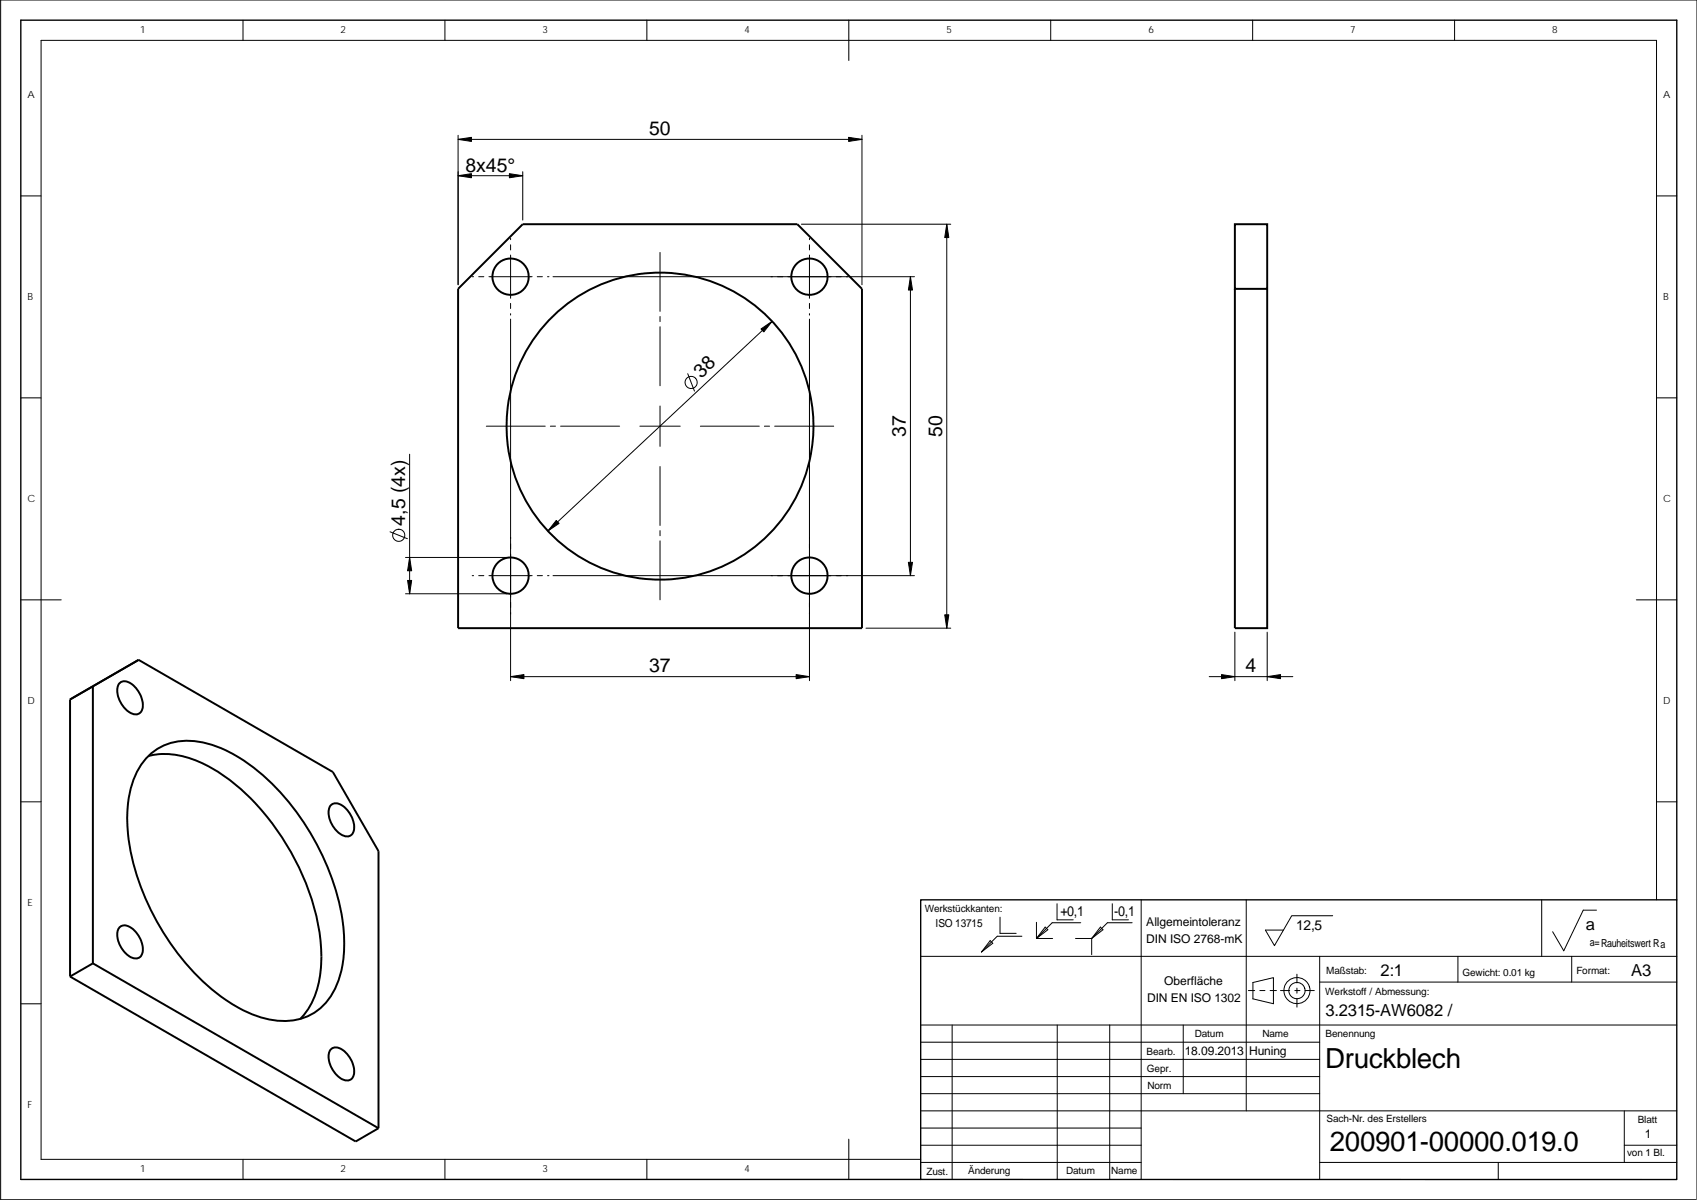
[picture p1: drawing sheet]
<svg xmlns="http://www.w3.org/2000/svg" width="420mm" height="297mm" viewBox="0 0 420 297" stroke-linecap="round" stroke-linejoin="round" font-family="sans-serif">
<g fill="none" stroke="#000" stroke-width=".25">
<path d="M60.2 5v5M110.2 5v5M160.2 5v5M210.2 5v10M260.1 5v5M310.1 5v5M360.1 5v5M113.4 33.5v37M113.4 34.5h100M213.4 33.5v37M5.2 48.5h5M113.4 43.5h16"/>
<path d="M126.4 59v.3M129.4 42.5v12M198.4 55.5h37M200.4 59v.3M234.4 55.5v100M410.1 48.5h5.1M116.9 68.5h.4M118.5 68.5h1.3M121.1 68.5h10.7M126.4 60.6v1.3M126.4 63.1v10.7M126.4 75.1v1.3"/>
<path d="M126.4 77.6v.4M126.4 79v89.5M133 68.5h1.3M135.6 68.5h.3M136.9 68.5h89.5M163.4 62.5v14.6M163.4 78.3v1.3M191.2 79.5l-55.6 51.9M200.4 60.6v1.3M200.4 63.1v10.7M200.4 75.1v1.3M200.4 77.6v.4"/>
<path d="M200.4 79v89.5M225.4 68.5v74M5.2 98.5h5M163.4 80.9v14.6M170.3 92.5l1.6 4.3M410.1 98.5h5.1M101.4 112.4v34.6M120.4 105.5h14.6M136.3 105.5h1.2M138.8 105.5h14.6M158.4 105.5h10M163.4 115.5v14.6"/>
<path d="M163.4 100.5v10M173.4 105.5h14.6M189.3 105.5h1.2M191.8 105.5h14.6M96.6 131.6l4.3 1.7M100.4 138h25M163.4 131.3v1.3M163.4 133.9v14.6M5.2 148.5h10M100.4 147h25M116.9 142.5h.4M118.5 142.5h1.3"/>
<path d="M121.1 142.5h10.7M133 142.5h1.3M135.6 142.5h.3M136.9 142.5h89.5M214.4 155.5h21M305.7 156.5v12M313.7 156.5v12M405.1 148.5h10.1M126.4 167.5h74M299.4 167.5h20.7M5.2 198.5h5M410.1 198.5h5.1"/>
<path d="M228 236.7h187.2M245.2 232.8l.6 .7-2.8 2.1zM247.6 227v4h4M253 231.8h-6.1l-3.9 3.8M256.6 232.3h4M256.6 228.3v4M258.8 229.5l.6 .6-2.8 2.2zM261.7 223.7v4h4M267.6 228.4h-7.1l-3.9 3.9M270.3 232.3v4M272.4 229.5l.7 .6-2.8 2.2zM275.4 223.7v4h4"/>
<path d="M280.3 228.4h-6.1l-3.9 3.9h-4M282.5 222.7v69.3M308.6 222.7v52.3M326.7 236.7v55.3M330 226.7h-10.2l-4.3 7.4-2.2-3.9h4.5M361 236.7v6.4M381.7 222.7v14M389.1 236.7v6.4M395.3 225.3h-3.3l-4.8 10.1-2.8-4.8M410.1 222.7v-212.7h-399.9v277h217.8M5.2 248.5h5M228 253.7h187.2"/>
<path d="M228 258h98.7M235.7 253.7v38.3M261.8 253.7v38.3M274.8 253.7v38.3M293 253.7v17M309.1 245.2h1.6M310.2 243.2l5.1-1.2v6.5l-5.1-1.3zM311.9 245.2h1.3M314.5 245.2h1.5M317 245.2h2.3M320.6 245.2h1.2M321.1 241.2v2.1"/>
<path d="M321.1 244.6v1.3M321.1 247.1v2.2M323.1 245.2h2.3M326.7 243.1h88.5M228 275h187.2M228 279.2h54.5M228 262.2h98.7M228 266.5h98.7M228 270.7h98.7M402.2 275v12.7M60.2 287v5M110.2 287v5"/>
<path d="M160.2 287v5M210.2 282v10M228 283.5h54.5M228 287.7h54.5M326.7 287.7h88.5M371 287.7v4.3M402.2 283.5h13M420.1 296.9v-296.9h-419.9v297h419.7"/>
<circle cx="171.1" cy="94.7" r="1.51"/>
<circle cx="98.7" cy="132.5" r="1.5"/>
<circle cx="321.1" cy="245.2" r="3.2"/>
<circle cx="321.1" cy="245.2" r="2.01"/>
</g>
<path d="M228 222.7h187.2v69.3h-187.2zM415.2 222.7v-217.7h-410v287h222.8" fill="none" stroke="#000" stroke-width=".34"/>
<g fill="none" stroke="#000" stroke-width=".49">
<path d="M129.4 55.5h68l16 16v84h-100v-84zM305.7 71.5v84h8v-100h-8v16h8M17.3 173.1l5.7-3.2v68.6M17.3 173.1v68.6M29.6 169.1a2.89 2.89 0 0 1 4 1.1 6.2 6.2 0 0 1 1.6 5.5 1.9 1.9 0 0 1-3.1 .6 6.7 6.7 0 0 1-3-6.3zM34.3 163.3l-17 9.8M34.3 163.3l48.1 27.8 11.3 19.6v68.6M34.3 163.3l-5.6 3.3M36.7 187.2a14.1 14.1 0 0 1 13.5-3.4 36.7 36.7 0 0 1 17.4 10.5 61.9 61.9 0 0 1 17.4 35.3 27.3 27.3 0 0 1-2.9 16.8 13.6 13.6 0 0 1-13.9 6.2 33.4 33.4 0 0 1-17.3-9.1 61.9 61.9 0 0 1-19.2-37 27.4 27.4 0 0 1 2.9-16.7zM36.8 187.1a20.7 20.7 0 0 1 14.9 2.6 55.2 55.2 0 0 1 21.6 23.5 51.2 51.2 0 0 1 6.1 26.7 19.5 19.5 0 0 1-5.1 12.3M82 199.3a2.89 2.89 0 0 1 3.9 1.1 6.2 6.2 0 0 1 1.6 5.6 1.89 1.89 0 0 1-3.1 .5 6.6 6.6 0 0 1-2.9-6.3zM23 238.5l70.7 40.8"/>
<path d="M23 238.5l-5.7 3.2M29.6 229.5a2.23 2.23 0 0 1 3 .3 6.5 6.5 0 0 1 2.6 6.4 1.9 1.9 0 0 1-3.1 .5 6.7 6.7 0 0 1-3-6.3zM17.3 241.7l70.8 40.9 5.6-3.3M82 259.7a2.88 2.88 0 0 1 3.9 1.1 6.2 6.2 0 0 1 1.6 5.6 1.91 1.91 0 0 1-3.1 .6 6.7 6.7 0 0 1-2.9-6.4z"/>
<circle cx="126.4" cy="68.5" r="4.5"/>
<circle cx="200.4" cy="68.5" r="4.5"/>
<circle cx="163.4" cy="105.5" r="38"/>
<circle cx="126.4" cy="142.5" r="4.5"/>
<circle cx="200.4" cy="142.5" r="4.5"/>
</g>
<g fill="#000" stroke="#000" stroke-width=".25">
<path d="M113.4 34.5l3.3-.5v1z" fill-rule="evenodd"/>
<path d="M210.1 34l3.3 .5-3.3 .5z" fill-rule="evenodd"/>
<path d="M113.4 43.5l3.3-.5v1z" fill-rule="evenodd"/>
<path d="M126.1 43l3.3 .5-3.3 .5z" fill-rule="evenodd"/>
<path d="M234.4 55.5l.5 3.3h-1z" fill-rule="evenodd"/>
<path d="M188.4 81.4l2.8-1.9-2.1 2.7z" fill-rule="evenodd"/>
<path d="M225.4 68.5l.5 3.3h-1z" fill-rule="evenodd"/>
<path d="M101.4 138l.5 3.3h-1z" fill-rule="evenodd"/>
<path d="M137.7 128.8l.7 .8-2.8 1.8z" fill-rule="evenodd"/>
<path d="M100.9 143.7h1l-.5 3.3z" fill-rule="evenodd"/>
<path d="M224.9 139.2h1l-.5 3.3z" fill-rule="evenodd"/>
<path d="M233.9 152.2h1l-.5 3.3z" fill-rule="evenodd"/>
<path d="M126.4 167.5l3.3-.5v1z" fill-rule="evenodd"/>
<path d="M197.1 167l3.3 .5-3.3 .5z" fill-rule="evenodd"/>
<path d="M302.4 167l3.3 .5-3.3 .5z" fill-rule="evenodd"/>
<path d="M313.7 167.5l3.3-.5v1z" fill-rule="evenodd"/>
</g>
<g font-size="6.9">
<text x="328.1" y="264.3">Druckblech</text>
<text x="329.2" y="285">200901-00000.019.0</text>
</g>
<g font-size="4.8">
<text x="160.7" y="33.5">50</text>
<text x="115.2" y="42.5">8x45°</text>
<text x="173.6" y="93.8" transform="rotate(-43 173.6 93.8)">38</text>
<text x="224.3" y="108.2" transform="rotate(-90 224.3 108.2)">37</text>
<text x="233.3" y="108.2" transform="rotate(-90 233.3 108.2)">50</text>
<text x="100.3" y="130.1" transform="rotate(-90 100.3 130.1)">4,5 (4x)</text>
<text x="160.7" y="166.5">37</text>
<text x="308.4" y="166.5">4</text>
</g>
<g font-size="4.1">
<text x="392.6" y="230.1">a</text>
<text x="341.8" y="241.7">2:1</text>
<text x="403.8" y="241.7">A3</text>
<text x="328.2" y="251.6">3.2315-AW6082 /</text>
</g>
<g font-size="3.4">
<text x="262.5" y="226.7">+0,1</text>
<text x="275.9" y="226.7">-0,1</text>
<text x="320.9" y="230.3">12,5</text>
</g>
<g font-size="3">
<text x="283.8" y="233.3">DIN ISO 2768-mK</text>
<text x="283.8" y="229.1">Allgemeintoleranz</text>
<text x="288.3" y="243.8">Oberfläche</text>
<text x="284" y="248">DIN EN ISO 1302</text>
<text x="293.4" y="261.1">18.09.2013</text>
<text x="309.3" y="261.1">Huning</text>
<text x="407.2" y="281.8">1</text>
</g>
<g font-size="2.7">
<text x="231.6" y="229.5">ISO 13715</text>
<text x="393.6" y="234.3">a=Rauheitswert Ra</text>
</g>
<g font-size="2.5">
<text x="34.7" y="8.2">1</text>
<text x="84.3" y="8.2">2</text>
<text x="134.3" y="8.2">3</text>
<text x="184.3" y="8.2">4</text>
<text x="234.3" y="8.2">5</text>
<text x="284.3" y="8.2">6</text>
<text x="334.3" y="8.2">7</text>
<text x="384.3" y="8.2">8</text>
<text x="6.8" y="24.2">A</text>
<text x="411.8" y="24.2">A</text>
<text x="6.8" y="74.2">B</text>
<text x="411.8" y="74.2">B</text>
<text x="6.8" y="124.2">C</text>
<text x="411.8" y="124.2">C</text>
<text x="6.8" y="174.2">D</text>
<text x="411.8" y="174.2">D</text>
<text x="6.8" y="224.2">E</text>
<text x="228.9" y="225.7">Werkstückkanten:</text>
<text x="328.4" y="241.1">Maßstab:</text>
<text x="362.1" y="241.5">Gewicht: 0.01 kg</text>
<text x="390.3" y="241.1">Format:</text>
<text x="328.1" y="246.4">Werkstoff / Abmessung:</text>
<text x="295.8" y="256.8">Datum</text>
<text x="312.6" y="256.7">Name</text>
<text x="328.2" y="256.8">Benennung</text>
<text x="283.9" y="261.1">Bearb.</text>
<text x="284" y="265.2">Gepr.</text>
<text x="284.1" y="269.5">Norm</text>
<text x="6.8" y="274.2">F</text>
<text x="328.4" y="277.8">Sach-Nr. des Erstellers</text>
<text x="405.5" y="278">Blatt</text>
<text x="402.8" y="286.2">von 1 Bl.</text>
<text x="34.7" y="290.2">1</text>
<text x="84.3" y="290.2">2</text>
<text x="134.3" y="290.2">3</text>
<text x="184.3" y="290.2">4</text>
<text x="229.4" y="290.8">Zust.</text>
<text x="239.7" y="290.6">Änderung</text>
<text x="264" y="290.6">Datum</text>
<text x="275.1" y="290.7">Name</text>
</g>
</svg>
